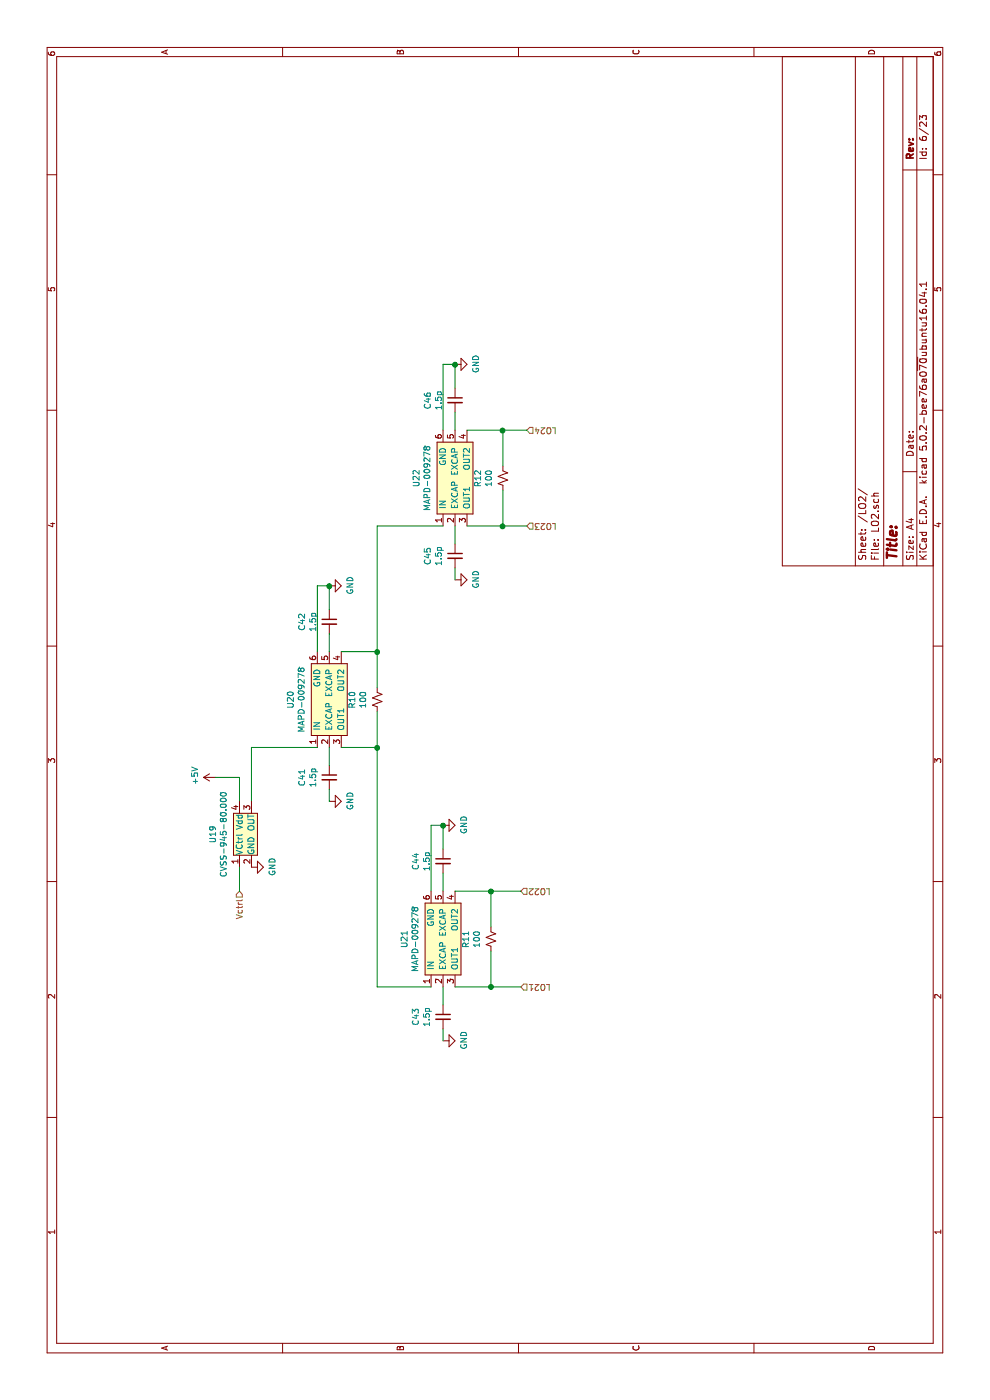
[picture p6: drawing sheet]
EESchema Schematic File Version 4
LIBS:chain_v04-cache
LIBS:agc-cache
LIBS:pcb-cache
EELAYER 26 0
EELAYER END
$Descr A4 11693 8268
encoding utf-8
Sheet 6 23
Title ""
Date ""
Rev ""
Comp ""
Comment1 ""
Comment2 ""
Comment3 ""
Comment4 ""
$EndDescr
$Comp
L chain:MAPD-009278 U?
U 1 1
P 5850 2800
AR Path="/5C9E060E/5C9E67F9" Ref="U?"  Part="1" 
AR Path="/5C9E64D4/5C9E67F9" Ref="U20"  Part="1" 
F 0 "U20" H 5850 3175 50  0000 C CNN
F 1 "MAPD-009278" H 5850 3084 50  0000 C CNN
F 2 "footprints:MAPD-009278" H 5800 2650 50  0001 C CNN
F 3 "" H 5800 2650 50  0001 C CNN
	1    5850 2800
	1    0    0    -1  
$EndComp
$Comp
L Device:C_Small C?
U 1 1
P 6500 2750
AR Path="/5C9E060E/5C9E6800" Ref="C?"  Part="1" 
AR Path="/5C9E64D4/5C9E6800" Ref="C42"  Part="1" 
F 0 "C42" V 6271 2750 50  0000 C CNN
F 1 "1.5p" V 6362 2750 50  0000 C CNN
F 2 "Capacitor_SMD:C_0603_1608Metric" H 6500 2750 50  0001 C CNN
F 3 "~" H 6500 2750 50  0001 C CNN
	1    6500 2750
	0    1    1    0   
$EndComp
$Comp
L Device:C_Small C?
U 1 1
P 5200 2750
AR Path="/5C9E060E/5C9E6807" Ref="C?"  Part="1" 
AR Path="/5C9E64D4/5C9E6807" Ref="C41"  Part="1" 
F 0 "C41" V 4971 2750 50  0000 C CNN
F 1 "1.5p" V 5062 2750 50  0000 C CNN
F 2 "Capacitor_SMD:C_0603_1608Metric" H 5200 2750 50  0001 C CNN
F 3 "~" H 5200 2750 50  0001 C CNN
	1    5200 2750
	0    1    1    0   
$EndComp
$Comp
L Device:R_Small_US R?
U 1 1
P 5850 3150
AR Path="/5C9E060E/5C9E680E" Ref="R?"  Part="1" 
AR Path="/5C9E64D4/5C9E680E" Ref="R10"  Part="1" 
F 0 "R10" V 6055 3150 50  0000 C CNN
F 1 "100" V 5964 3150 50  0000 C CNN
F 2 "Capacitor_SMD:C_0603_1608Metric" H 5850 3150 50  0001 C CNN
F 3 "~" H 5850 3150 50  0001 C CNN
	1    5850 3150
	0    -1   -1   0   
$EndComp
$Comp
L power:GND #PWR?
U 1 1
P 6800 2750
AR Path="/5C9E060E/5C9E6815" Ref="#PWR?"  Part="1" 
AR Path="/5C9E64D4/5C9E6815" Ref="#PWR083"  Part="1" 
F 0 "#PWR083" H 6800 2500 50  0001 C CNN
F 1 "GND" H 6805 2577 50  0000 C CNN
F 2 "" H 6800 2750 50  0001 C CNN
F 3 "" H 6800 2750 50  0001 C CNN
	1    6800 2750
	1    0    0    -1  
$EndComp
Wire Wire Line
	6250 2650 6800 2650
Wire Wire Line
	6800 2650 6800 2750
Wire Wire Line
	6600 2750 6800 2750
Connection ~ 6800 2750
Wire Wire Line
	6400 2750 6250 2750
Wire Wire Line
	5300 2750 5450 2750
$Comp
L power:GND #PWR?
U 1 1
P 5000 2750
AR Path="/5C9E060E/5C9E6821" Ref="#PWR?"  Part="1" 
AR Path="/5C9E64D4/5C9E6821" Ref="#PWR082"  Part="1" 
F 0 "#PWR082" H 5000 2500 50  0001 C CNN
F 1 "GND" H 5005 2577 50  0000 C CNN
F 2 "" H 5000 2750 50  0001 C CNN
F 3 "" H 5000 2750 50  0001 C CNN
	1    5000 2750
	1    0    0    -1  
$EndComp
Wire Wire Line
	5000 2750 5100 2750
Wire Wire Line
	5950 3150 6250 3150
Wire Wire Line
	6250 3150 6250 2850
Wire Wire Line
	5750 3150 5450 3150
Wire Wire Line
	5450 3150 5450 2850
$Comp
L chain:MAPD-009278 U?
U 1 1
P 3850 3750
AR Path="/5C9E060E/5C9E682C" Ref="U?"  Part="1" 
AR Path="/5C9E64D4/5C9E682C" Ref="U21"  Part="1" 
F 0 "U21" H 3850 4125 50  0000 C CNN
F 1 "MAPD-009278" H 3850 4034 50  0000 C CNN
F 2 "footprints:MAPD-009278" H 3800 3600 50  0001 C CNN
F 3 "" H 3800 3600 50  0001 C CNN
	1    3850 3750
	1    0    0    -1  
$EndComp
$Comp
L Device:C_Small C?
U 1 1
P 4500 3700
AR Path="/5C9E060E/5C9E6833" Ref="C?"  Part="1" 
AR Path="/5C9E64D4/5C9E6833" Ref="C44"  Part="1" 
F 0 "C44" V 4271 3700 50  0000 C CNN
F 1 "1.5p" V 4362 3700 50  0000 C CNN
F 2 "Capacitor_SMD:C_0603_1608Metric" H 4500 3700 50  0001 C CNN
F 3 "~" H 4500 3700 50  0001 C CNN
	1    4500 3700
	0    1    1    0   
$EndComp
$Comp
L Device:C_Small C?
U 1 1
P 3200 3700
AR Path="/5C9E060E/5C9E683A" Ref="C?"  Part="1" 
AR Path="/5C9E64D4/5C9E683A" Ref="C43"  Part="1" 
F 0 "C43" V 2971 3700 50  0000 C CNN
F 1 "1.5p" V 3062 3700 50  0000 C CNN
F 2 "Capacitor_SMD:C_0603_1608Metric" H 3200 3700 50  0001 C CNN
F 3 "~" H 3200 3700 50  0001 C CNN
	1    3200 3700
	0    1    1    0   
$EndComp
$Comp
L Device:R_Small_US R?
U 1 1
P 3850 4100
AR Path="/5C9E060E/5C9E6841" Ref="R?"  Part="1" 
AR Path="/5C9E64D4/5C9E6841" Ref="R11"  Part="1" 
F 0 "R11" V 4055 4100 50  0000 C CNN
F 1 "100" V 3964 4100 50  0000 C CNN
F 2 "Capacitor_SMD:C_0603_1608Metric" H 3850 4100 50  0001 C CNN
F 3 "~" H 3850 4100 50  0001 C CNN
	1    3850 4100
	0    -1   -1   0   
$EndComp
$Comp
L power:GND #PWR?
U 1 1
P 4800 3700
AR Path="/5C9E060E/5C9E6848" Ref="#PWR?"  Part="1" 
AR Path="/5C9E64D4/5C9E6848" Ref="#PWR085"  Part="1" 
F 0 "#PWR085" H 4800 3450 50  0001 C CNN
F 1 "GND" H 4805 3527 50  0000 C CNN
F 2 "" H 4800 3700 50  0001 C CNN
F 3 "" H 4800 3700 50  0001 C CNN
	1    4800 3700
	1    0    0    -1  
$EndComp
Wire Wire Line
	4250 3600 4800 3600
Wire Wire Line
	4800 3600 4800 3700
Wire Wire Line
	4600 3700 4800 3700
Connection ~ 4800 3700
Wire Wire Line
	4400 3700 4250 3700
Wire Wire Line
	3300 3700 3450 3700
$Comp
L power:GND #PWR?
U 1 1
P 3000 3700
AR Path="/5C9E060E/5C9E6854" Ref="#PWR?"  Part="1" 
AR Path="/5C9E64D4/5C9E6854" Ref="#PWR084"  Part="1" 
F 0 "#PWR084" H 3000 3450 50  0001 C CNN
F 1 "GND" H 3005 3527 50  0000 C CNN
F 2 "" H 3000 3700 50  0001 C CNN
F 3 "" H 3000 3700 50  0001 C CNN
	1    3000 3700
	1    0    0    -1  
$EndComp
Wire Wire Line
	3000 3700 3100 3700
Wire Wire Line
	3950 4100 4250 4100
Wire Wire Line
	4250 4100 4250 3800
Wire Wire Line
	3750 4100 3450 4100
Wire Wire Line
	3450 4100 3450 3800
$Comp
L chain:MAPD-009278 U?
U 1 1
P 7700 3850
AR Path="/5C9E060E/5C9E685F" Ref="U?"  Part="1" 
AR Path="/5C9E64D4/5C9E685F" Ref="U22"  Part="1" 
F 0 "U22" H 7700 4225 50  0000 C CNN
F 1 "MAPD-009278" H 7700 4134 50  0000 C CNN
F 2 "footprints:MAPD-009278" H 7650 3700 50  0001 C CNN
F 3 "" H 7650 3700 50  0001 C CNN
	1    7700 3850
	1    0    0    -1  
$EndComp
$Comp
L Device:C_Small C?
U 1 1
P 8350 3800
AR Path="/5C9E060E/5C9E6866" Ref="C?"  Part="1" 
AR Path="/5C9E64D4/5C9E6866" Ref="C46"  Part="1" 
F 0 "C46" V 8121 3800 50  0000 C CNN
F 1 "1.5p" V 8212 3800 50  0000 C CNN
F 2 "Capacitor_SMD:C_0603_1608Metric" H 8350 3800 50  0001 C CNN
F 3 "~" H 8350 3800 50  0001 C CNN
	1    8350 3800
	0    1    1    0   
$EndComp
$Comp
L Device:C_Small C?
U 1 1
P 7050 3800
AR Path="/5C9E060E/5C9E686D" Ref="C?"  Part="1" 
AR Path="/5C9E64D4/5C9E686D" Ref="C45"  Part="1" 
F 0 "C45" V 6821 3800 50  0000 C CNN
F 1 "1.5p" V 6912 3800 50  0000 C CNN
F 2 "Capacitor_SMD:C_0603_1608Metric" H 7050 3800 50  0001 C CNN
F 3 "~" H 7050 3800 50  0001 C CNN
	1    7050 3800
	0    1    1    0   
$EndComp
$Comp
L Device:R_Small_US R?
U 1 1
P 7700 4200
AR Path="/5C9E060E/5C9E6874" Ref="R?"  Part="1" 
AR Path="/5C9E64D4/5C9E6874" Ref="R12"  Part="1" 
F 0 "R12" V 7905 4200 50  0000 C CNN
F 1 "100" V 7814 4200 50  0000 C CNN
F 2 "Capacitor_SMD:C_0603_1608Metric" H 7700 4200 50  0001 C CNN
F 3 "~" H 7700 4200 50  0001 C CNN
	1    7700 4200
	0    -1   -1   0   
$EndComp
$Comp
L power:GND #PWR?
U 1 1
P 8650 3800
AR Path="/5C9E060E/5C9E687B" Ref="#PWR?"  Part="1" 
AR Path="/5C9E64D4/5C9E687B" Ref="#PWR087"  Part="1" 
F 0 "#PWR087" H 8650 3550 50  0001 C CNN
F 1 "GND" H 8655 3627 50  0000 C CNN
F 2 "" H 8650 3800 50  0001 C CNN
F 3 "" H 8650 3800 50  0001 C CNN
	1    8650 3800
	1    0    0    -1  
$EndComp
Wire Wire Line
	8100 3700 8650 3700
Wire Wire Line
	8650 3700 8650 3800
Wire Wire Line
	8450 3800 8650 3800
Connection ~ 8650 3800
Wire Wire Line
	8250 3800 8100 3800
Wire Wire Line
	7150 3800 7300 3800
$Comp
L power:GND #PWR?
U 1 1
P 6850 3800
AR Path="/5C9E060E/5C9E6887" Ref="#PWR?"  Part="1" 
AR Path="/5C9E64D4/5C9E6887" Ref="#PWR086"  Part="1" 
F 0 "#PWR086" H 6850 3550 50  0001 C CNN
F 1 "GND" H 6855 3627 50  0000 C CNN
F 2 "" H 6850 3800 50  0001 C CNN
F 3 "" H 6850 3800 50  0001 C CNN
	1    6850 3800
	1    0    0    -1  
$EndComp
Wire Wire Line
	6850 3800 6950 3800
Wire Wire Line
	7800 4200 8100 4200
Wire Wire Line
	8100 4200 8100 3900
Wire Wire Line
	7600 4200 7300 4200
Wire Wire Line
	7300 4200 7300 3900
Wire Wire Line
	3450 3600 3450 3150
Wire Wire Line
	3450 3150 5450 3150
Connection ~ 5450 3150
Wire Wire Line
	7300 3700 7300 3150
Wire Wire Line
	7300 3150 6250 3150
Connection ~ 6250 3150
Wire Wire Line
	5000 2100 5450 2100
Wire Wire Line
	5450 2100 5450 2650
$Comp
L power:GND #PWR?
U 1 1
P 4450 2100
AR Path="/5C9E060E/5C9E689A" Ref="#PWR?"  Part="1" 
AR Path="/5C9E64D4/5C9E689A" Ref="#PWR081"  Part="1" 
F 0 "#PWR081" H 4450 1850 50  0001 C CNN
F 1 "GND" H 4455 1927 50  0000 C CNN
F 2 "" H 4450 2100 50  0001 C CNN
F 3 "" H 4450 2100 50  0001 C CNN
	1    4450 2100
	1    0    0    -1  
$EndComp
Wire Wire Line
	5200 2000 5000 2000
Text HLabel 3450 4350 3    50   Input ~ 0
LO21
Text HLabel 4250 4350 3    50   Input ~ 0
LO22
Text HLabel 7300 4400 3    50   Input ~ 0
LO23
Text HLabel 8100 4400 3    50   Input ~ 0
LO24
Wire Wire Line
	3450 4100 3450 4350
Connection ~ 3450 4100
Wire Wire Line
	4250 4350 4250 4100
Connection ~ 4250 4100
Wire Wire Line
	7300 4400 7300 4200
Connection ~ 7300 4200
Wire Wire Line
	8100 4400 8100 4200
Connection ~ 8100 4200
$Comp
L chain:CVSS-945-80.000 U19
U 1 1
P 4750 2100
F 0 "U19" H 4725 2425 50  0000 C CNN
F 1 "CVSS-945-80.000" H 4725 2334 50  0000 C CNN
F 2 "OSC:OSCSC508P1420X914X530-4N" H 4750 2100 50  0001 C CNN
F 3 "" H 4750 2100 50  0001 C CNN
	1    4750 2100
	1    0    0    -1  
$EndComp
Text HLabel 4250 2000 0    50   Input ~ 0
Vctrl
Wire Wire Line
	4250 2000 4450 2000
$Comp
L power:+5V #PWR080
U 1 1
P 5200 1800
F 0 "#PWR080" H 5200 1650 50  0001 C CNN
F 1 "+5V" H 5215 1973 50  0000 C CNN
F 2 "" H 5200 1800 50  0001 C CNN
F 3 "" H 5200 1800 50  0001 C CNN
	1    5200 1800
	1    0    0    -1  
$EndComp
Wire Wire Line
	5200 1800 5200 2000
$EndSCHEMATC
